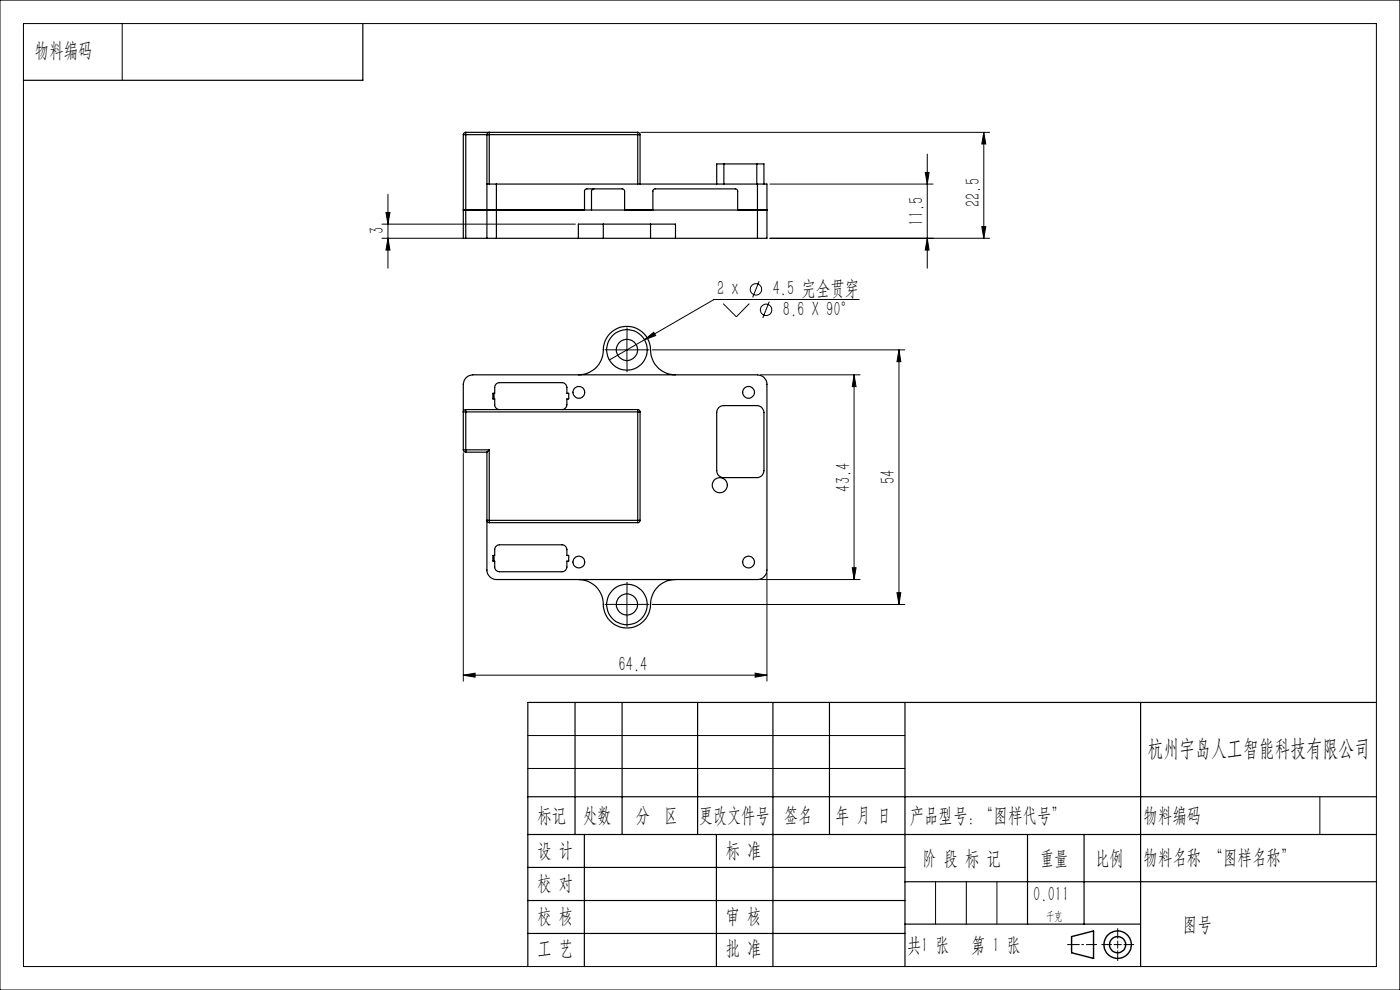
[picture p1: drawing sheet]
<svg xmlns="http://www.w3.org/2000/svg" width="297mm" height="210mm" viewBox="0 0 297 210" stroke-linecap="round" stroke-linejoin="round" font-family="sans-serif">
<g fill="none" stroke="#000" stroke-width=".25">
<path d="M77 5v12h-72M98.3 28.6h.5M98.3 28.6v21.9h.5M98.8 28.1h-.3l-.2 .5M98.8 28.1v.5M98.8 28.6v21.9M98.8 28.6h4.5M98.8 28.1h36.5M103.3 39h2M103.3 28.6h.5M103.3 28.6l.3-.5a.2 .2 0 0 1 .2 .1 .2 .2 0 0 1 0 .3v.1M103.3 28.6v21.9"/>
<path d="M103.8 28.6v10.4M103.8 28.6h31.5M105.3 39v11.5M105.3 39h55.4M135.3 28.6h.5M135.3 28.1l.4 .2 .1 .3M135.3 28.1v.5M135.3 28.6v10.4M135.8 28.6v10.4M153.6 34.8h-1.6v4.2M153.6 34.8v4.2M153.6 34.8h6.9"/>
<path d="M160.5 34.8h1.6v4.2M160.5 34.8v4.2M160.7 39h2v11.5h-2M160.7 39v11.5M98.3 44.5h64.4M98.8 50.5h4.5M103.3 50.5h2M105.3 50.5h17.4M122.7 50.5h5.3M124 44.5v-4l.4-.4h7.9l.2 .4v4M126 40.1h-.3l-.2 .5v3.9M128 47.5h10"/>
<path d="M128 50.5h10M128 47.5h-5.3v3M128 47.5v3M138 47.5h5.3v3M138 50.5h5.3M138 47.5v3M138.5 44.5v-4l.4-.4h17.2l.4 .4v4M143.3 50.5h17.4M122.7 79.5a5.3 5.3 0 0 0 5.3-5.9 5 5 0 0 1 5.7-4.3 5 5 0 0 1 4.3 5.6 5.2 5.2 0 0 0 5.3 4.6M98.3 95.4h.5M98.3 95.4l.2 .4 .3 .1M98.3 95.4v-13.9a2.05 2.05 0 0 1 2-2h60.4a2.05 2.05 0 0 1 2 2v39.4a2.05 2.05 0 0 1-2 2h-55.4a2.05 2.05 0 0 1-2-2v-25"/>
<path d="M98.8 86.9v.5M98.8 86.9h-.2a.27 .27 0 0 0-.3 .2 .27 .27 0 0 0 .1 .3h.4M98.8 95.4v.5M98.8 86.9h36.5M98.8 87.4h36.5M98.8 87.4v8M98.8 95.4h5M98.8 95.9h4.5M103.8 95.4l-.5 .5M103.8 95.4v15M104.8 83.4v1.2M105.9 86.9a1.02 1.02 0 0 1-.9-1v-1.3h-.4v-1.2h.4v-1.2a1.02 1.02 0 0 1 .9-1h13.3a1.09 1.09 0 0 1 1.1 1v1.2h.3v1.2h-.3v1.3a1.09 1.09 0 0 1-1.1 1"/>
<path d="M135.3 86.9v.5M135.3 87.4h.5M135.3 86.9l.3 .1 .2 .4M135.3 87.4v23M135.8 87.4v23M152.5 86.5l.5-.4 .6-.1h6.9a1.51 1.51 0 0 1 1.6 1.5v12.3a1.51 1.51 0 0 1-1.6 1.5h-6.9a1.45 1.45 0 0 1-1.6-1.5v-12.3l.2-.5zM103.8 110.4h-.4a.36 .36 0 0 0 .4 .5M103.8 110.4v.5M103.8 110.4h31.5M103.8 110.9h31.5M104.8 117.8v1.2M105.2 115.9l.7-.3h13.3a1.09 1.09 0 0 1 1.1 1v1.2h.3v1.2h-.3v1.3a1.02 1.02 0 0 1-1.1 1h-13.3a.96 .96 0 0 1-.9-1v-1.3h-.4v-1.2h.4v-1.4z"/>
<path d="M135.3 110.4h.5M135.3 110.4v.5M135.8 110.4l-.1 .3-.4 .2M122.7 122.9a5.3 5.3 0 0 1 5.3 6 5 5 0 0 0 5.7 4.3 5 5 0 0 0 4.3-5.6 5.2 5.2 0 0 1 5.3-4.7M122 149v28M132 149v28M148 149v28M164 149v56M176 149v28M192 149v56M242 149v56M292 149h-180v56"/>
<path d="M112 169h180M112 177h180M124 177v28M152 177v28M218 177v19M230 177v19M112 184h80M112 191h80M112 198h80M192 187h100M192 196h50"/>
<circle cx="133" cy="74.2" r="4.3"/>
<circle cx="133" cy="74.2" r="2.25"/>
<circle cx="122.8" cy="83.2" r="1.26"/>
<circle cx="158.8" cy="83.2" r="1.24"/>
<circle cx="122.8" cy="119.2" r="1.24"/>
<circle cx="152.7" cy="102.9" r="1.6"/>
<circle cx="158.8" cy="119.2" r="1.24"/>
<circle cx="133" cy="128.2" r="4.3"/>
<circle cx="133" cy="128.2" r="2.25"/>
</g>
<g fill="none" stroke="#000" stroke-width=".21">
<path d="M0 0h297v210h-297zM5 5h287v200h-287zM25.9 5v12M135.9 28.1h74M163.3 39h34.6M196.3 36.6h.8l-.4 2.4zM196.7 32.7v24.2M208.7 28.1l.4 2.4h-.8zM208.7 28.1v22.4M81 50.5h17.2M81 47.5h41.1M81.9 45.1h.8l-.4 2.4z"/>
<path d="M82.3 50.5l.4 2.5h-.8zM82.3 41.2v15.7M161 59.6l-1.3 3.5M163.3 50.5h46.6M196.7 50.5l.4 2.5h-.8zM208.3 48.1h.8l-.4 2.4zM130.5 74.2h5M133 71.7v5M136.7 72.1l2-1.6 .4 .7zM136.7 72.1l-7.4 4.3M138.4 74.2h53.5M153.4 64.4l2.8 2.8 2.8-2.8"/>
<path d="M161.3 79.5h21.2M163.2 64l-1.4 3.4M181.2 79.5l.4 2.5h-.8zM181.2 79.5v43.4M182.3 63.5h-30.8l-14.8 8.6M190.7 74.2l.4 2.5h-.8zM190.7 74.2v54M98.3 96.1v48.4M130.5 128.2h5M133 125.7v5M138.4 128.2h53.5M161.3 122.9h21.2"/>
<path d="M162.7 121.6v22.9M180.8 120.4h.8l-.4 2.5zM190.3 125.7h.8l-.4 2.5zM98.3 143.2l2.5-.4v.8zM98.3 143.2h64.4M112 156h80M160.2 142.8l2.5 .4-2.5 .4zM112 163h80M280 169v8M198.5 187v9M205 187v9M211.5 187v9"/>
<circle cx="160.4" cy="61.4" r="1.21"/>
<circle cx="162.5" cy="65.7" r="1.2"/>
</g>
<g fill="none" stroke="#000" stroke-width=".3">
<path d="M227.3 198.7l4.7-1.2v5.8l-4.7-1.2z"/>
<circle cx="237.1" cy="200.4" r="1.71"/>
<circle cx="237.1" cy="200.4" r="2.91"/>
</g>
<path d="M130.5 74.2h-2.2M133 71.7v-2.2M133 76.7v2.3M135.5 74.2h2.3M130.5 128.2h-2.2M133 125.7v-2.2M133 130.7v2.3M135.5 128.2h2.3" fill="none" stroke="#000" stroke-width=".21" stroke-dasharray="30.5 1.3 1.3 1.3" stroke-linecap="butt"/>
<path d="M237.1 199.1v-2.2M237.1 199.5v1.7M226.4 200.4h2.6M229.4 200.4h.5M230.4 200.4h2.3M233.7 200.4h2.2M236.3 200.4h1.7M237.1 201.6v2.2M238.4 200.4h2.2" fill="none" stroke="#000" stroke-width=".21" stroke-dasharray="6.3 1.3 1.3 1.3" stroke-linecap="butt"/>
<g fill="#000">
<path d="M196.3 36.6h.8l-.4 2.4zM196.7 50.5l.4 2.5h-.8zM81.9 45.1h.8l-.4 2.4zM82.3 50.5l.4 2.5h-.8zM208.7 28.1l.4 2.4h-.8zM208.3 48.1h.8l-.4 2.4z"/>
<path d="M181.2 79.5l.4 2.5h-.8zM180.8 120.4h.8l-.4 2.5zM190.7 74.2l.4 2.5h-.8zM190.3 125.7h.8l-.4 2.5z"/>
<path d="M98.3 143.2l2.5-.4v.8zM160.2 142.8l2.5 .4-2.5 .4zM136.7 72.1l2.4-.9-.4-.7z"/>
</g>
<text font-size="4.9" x="243.4" y="160.4">杭州宇岛人工智能科技有限公司</text>
<g font-size="4.4">
<text x="7.4" y="12.1">物料编码</text>
<text x="195.8" y="47.9" transform="rotate(-90 195.8 47.9)">11.5</text>
<text x="207.8" y="43.9" transform="rotate(-90 207.8 43.9)">22.5</text>
<text x="81.4" y="49.7" transform="rotate(-90 81.4 49.7)">3</text>
<text x="152.1" y="62.7">2 x</text>
<text x="163.9" y="62.7">4.5 完全贯穿</text>
<text x="166.1" y="67">8.6 X 90°</text>
<text x="180.3" y="104.3" transform="rotate(-90 180.3 104.3)">43.4</text>
<text x="189.8" y="102.7" transform="rotate(-90 189.8 102.7)">54</text>
<text x="131.2" y="142.3">64.4</text>
<text x="114" y="174.3">标记</text>
<text x="123.7" y="174.3">处数</text>
<text x="134.9" y="174.3">分 区</text>
<text x="148.3" y="174.3">更改文件号</text>
<text x="166.4" y="174.3">签名</text>
<text x="177.3" y="174.3">年 月 日</text>
<text x="193" y="174.3">产品型号：“图样代号”</text>
<text x="242.6" y="174.3">物料编码</text>
<text x="114" y="181.7">设 计</text>
<text x="154" y="181.7">标 准</text>
<text x="195.7" y="183.4">阶 段 标 记</text>
<text x="220.7" y="183.4">重量</text>
<text x="232.4" y="183.4">比例</text>
<text x="242.6" y="183.4">物料名称 “图样名称”</text>
<text x="114" y="188.9">校 对</text>
<text x="219.2" y="191.2">0.011</text>
<text x="114" y="195.7">校 核</text>
<text x="154" y="195.7">审 核</text>
<text x="251" y="197.4">图号</text>
<text x="114" y="202.6">工 艺</text>
<text x="154" y="202.6">批 准</text>
<text x="192.4" y="201.9">共 张</text>
<text x="195.4" y="201.9">1</text>
<text x="206" y="201.9">第 1 张</text>
</g>
<text font-size="2.5" x="221.9" y="195.2">千克</text>
</svg>
